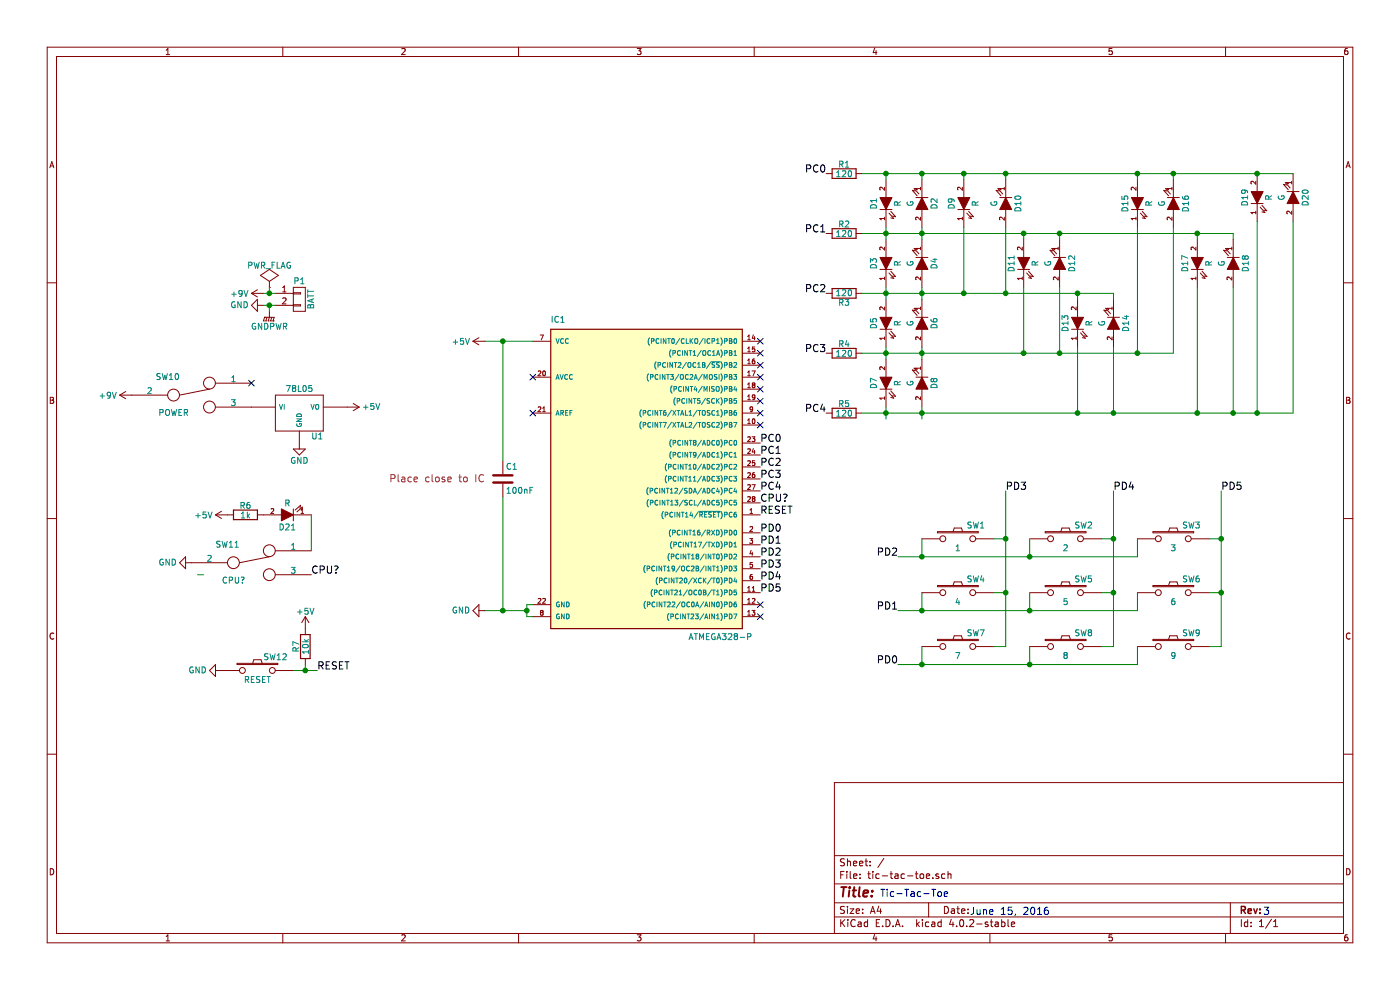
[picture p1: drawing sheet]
EESchema Schematic File Version 2
LIBS:power
LIBS:device
LIBS:transistors
LIBS:conn
LIBS:linear
LIBS:regul
LIBS:74xx
LIBS:cmos4000
LIBS:adc-dac
LIBS:memory
LIBS:xilinx
LIBS:microcontrollers
LIBS:dsp
LIBS:microchip
LIBS:analog_switches
LIBS:motorola
LIBS:texas
LIBS:intel
LIBS:audio
LIBS:interface
LIBS:digital-audio
LIBS:philips
LIBS:display
LIBS:cypress
LIBS:siliconi
LIBS:opto
LIBS:atmel
LIBS:contrib
LIBS:valves
LIBS:tic-tac-toe-cache
EELAYER 25 0
EELAYER END
$Descr A4 11693 8268
encoding utf-8
Sheet 1 1
Title ""
Date ""
Rev ""
Comp ""
Comment1 ""
Comment2 ""
Comment3 ""
Comment4 ""
$EndDescr
$Comp
L LED D11
U 1 1
P 8550 2200
F 0 "D11" H 8550 2300 50  0000 C CNN
F 1 "R" H 8550 2100 50  0000 C CNN
F 2 "LEDs:LED-5MM" H 8550 2200 50  0001 C CNN
F 3 "" H 8550 2200 50  0000 C CNN
	1    8550 2200
	0    -1   -1   0   
$EndComp
$Comp
L LED D12
U 1 1
P 8850 2200
F 0 "D12" H 8850 2300 50  0000 C CNN
F 1 "G" H 8850 2100 50  0000 C CNN
F 2 "LEDs:LED-5MM" H 8850 2200 50  0001 C CNN
F 3 "" H 8850 2200 50  0000 C CNN
	1    8850 2200
	0    1    1    0   
$EndComp
$Comp
L LED D7
U 1 1
P 7400 3200
F 0 "D7" H 7400 3300 50  0000 C CNN
F 1 "R" H 7400 3100 50  0000 C CNN
F 2 "LEDs:LED-5MM" H 7400 3200 50  0001 C CNN
F 3 "" H 7400 3200 50  0000 C CNN
	1    7400 3200
	0    -1   -1   0   
$EndComp
$Comp
L LED D8
U 1 1
P 7700 3200
F 0 "D8" H 7700 3300 50  0000 C CNN
F 1 "G" H 7700 3100 50  0000 C CNN
F 2 "LEDs:LED-5MM" H 7700 3200 50  0001 C CNN
F 3 "" H 7700 3200 50  0000 C CNN
	1    7700 3200
	0    1    1    0   
$EndComp
$Comp
L LED D1
U 1 1
P 7400 1700
F 0 "D1" H 7400 1800 50  0000 C CNN
F 1 "R" H 7400 1600 50  0000 C CNN
F 2 "LEDs:LED-5MM" H 7400 1700 50  0001 C CNN
F 3 "" H 7400 1700 50  0000 C CNN
	1    7400 1700
	0    -1   -1   0   
$EndComp
$Comp
L LED D2
U 1 1
P 7700 1700
F 0 "D2" H 7700 1800 50  0000 C CNN
F 1 "G" H 7700 1600 50  0000 C CNN
F 2 "LEDs:LED-5MM" H 7700 1700 50  0001 C CNN
F 3 "" H 7700 1700 50  0000 C CNN
	1    7700 1700
	0    1    1    0   
$EndComp
$Comp
L LED D13
U 1 1
P 9000 2700
F 0 "D13" H 9000 2800 50  0000 C CNN
F 1 "R" H 9000 2600 50  0000 C CNN
F 2 "LEDs:LED-5MM" H 9000 2700 50  0001 C CNN
F 3 "" H 9000 2700 50  0000 C CNN
	1    9000 2700
	0    -1   -1   0   
$EndComp
$Comp
L LED D14
U 1 1
P 9300 2700
F 0 "D14" H 9300 2800 50  0000 C CNN
F 1 "G" H 9300 2600 50  0000 C CNN
F 2 "LEDs:LED-5MM" H 9300 2700 50  0001 C CNN
F 3 "" H 9300 2700 50  0000 C CNN
	1    9300 2700
	0    1    1    0   
$EndComp
$Comp
L LED D15
U 1 1
P 9500 1700
F 0 "D15" H 9500 1800 50  0000 C CNN
F 1 "R" H 9500 1600 50  0000 C CNN
F 2 "LEDs:LED-5MM" H 9500 1700 50  0001 C CNN
F 3 "" H 9500 1700 50  0000 C CNN
	1    9500 1700
	0    -1   -1   0   
$EndComp
$Comp
L LED D16
U 1 1
P 9800 1700
F 0 "D16" H 9800 1800 50  0000 C CNN
F 1 "G" H 9800 1600 50  0000 C CNN
F 2 "LEDs:LED-5MM" H 9800 1700 50  0001 C CNN
F 3 "" H 9800 1700 50  0000 C CNN
	1    9800 1700
	0    1    1    0   
$EndComp
$Comp
L LED D3
U 1 1
P 7400 2200
F 0 "D3" H 7400 2300 50  0000 C CNN
F 1 "R" H 7400 2100 50  0000 C CNN
F 2 "LEDs:LED-5MM" H 7400 2200 50  0001 C CNN
F 3 "" H 7400 2200 50  0000 C CNN
	1    7400 2200
	0    -1   -1   0   
$EndComp
$Comp
L LED D4
U 1 1
P 7700 2200
F 0 "D4" H 7700 2300 50  0000 C CNN
F 1 "G" H 7700 2100 50  0000 C CNN
F 2 "LEDs:LED-5MM" H 7700 2200 50  0001 C CNN
F 3 "" H 7700 2200 50  0000 C CNN
	1    7700 2200
	0    1    1    0   
$EndComp
$Comp
L LED D17
U 1 1
P 10000 2200
F 0 "D17" H 10000 2300 50  0000 C CNN
F 1 "R" H 10000 2100 50  0000 C CNN
F 2 "LEDs:LED-5MM" H 10000 2200 50  0001 C CNN
F 3 "" H 10000 2200 50  0000 C CNN
	1    10000 2200
	0    -1   -1   0   
$EndComp
$Comp
L LED D18
U 1 1
P 10300 2200
F 0 "D18" H 10300 2300 50  0000 C CNN
F 1 "G" H 10300 2100 50  0000 C CNN
F 2 "LEDs:LED-5MM" H 10300 2200 50  0001 C CNN
F 3 "" H 10300 2200 50  0000 C CNN
	1    10300 2200
	0    1    1    0   
$EndComp
$Comp
L LED D9
U 1 1
P 8050 1700
F 0 "D9" H 8050 1800 50  0000 C CNN
F 1 "R" H 8050 1600 50  0000 C CNN
F 2 "LEDs:LED-5MM" H 8050 1700 50  0001 C CNN
F 3 "" H 8050 1700 50  0000 C CNN
	1    8050 1700
	0    -1   -1   0   
$EndComp
$Comp
L LED D10
U 1 1
P 8400 1700
F 0 "D10" H 8400 1800 50  0000 C CNN
F 1 "G" H 8400 1600 50  0000 C CNN
F 2 "LEDs:LED-5MM" H 8400 1700 50  0001 C CNN
F 3 "" H 8400 1700 50  0000 C CNN
	1    8400 1700
	0    1    1    0   
$EndComp
$Comp
L LED D5
U 1 1
P 7400 2700
F 0 "D5" H 7400 2800 50  0000 C CNN
F 1 "R" H 7400 2600 50  0000 C CNN
F 2 "LEDs:LED-5MM" H 7400 2700 50  0001 C CNN
F 3 "" H 7400 2700 50  0000 C CNN
	1    7400 2700
	0    -1   -1   0   
$EndComp
$Comp
L LED D6
U 1 1
P 7700 2700
F 0 "D6" H 7700 2800 50  0000 C CNN
F 1 "G" H 7700 2600 50  0000 C CNN
F 2 "LEDs:LED-5MM" H 7700 2700 50  0001 C CNN
F 3 "" H 7700 2700 50  0000 C CNN
	1    7700 2700
	0    1    1    0   
$EndComp
$Comp
L SW_PUSH SW1
U 1 1
P 8000 4500
F 0 "SW1" H 8150 4610 50  0000 C CNN
F 1 "1" H 8000 4420 50  0000 C CNN
F 2 "MyFootprints:Tactile_SW" H 8000 4500 50  0001 C CNN
F 3 "" H 8000 4500 50  0000 C CNN
	1    8000 4500
	1    0    0    -1  
$EndComp
$Comp
L SW_PUSH SW2
U 1 1
P 8900 4500
F 0 "SW2" H 9050 4610 50  0000 C CNN
F 1 "2" H 8900 4420 50  0000 C CNN
F 2 "MyFootprints:Tactile_SW" H 8900 4500 50  0001 C CNN
F 3 "" H 8900 4500 50  0000 C CNN
	1    8900 4500
	1    0    0    -1  
$EndComp
$Comp
L SW_PUSH SW3
U 1 1
P 9800 4500
F 0 "SW3" H 9950 4610 50  0000 C CNN
F 1 "3" H 9800 4420 50  0000 C CNN
F 2 "MyFootprints:Tactile_SW" H 9800 4500 50  0001 C CNN
F 3 "" H 9800 4500 50  0000 C CNN
	1    9800 4500
	1    0    0    -1  
$EndComp
$Comp
L SW_PUSH SW4
U 1 1
P 8000 4950
F 0 "SW4" H 8150 5060 50  0000 C CNN
F 1 "4" H 8000 4870 50  0000 C CNN
F 2 "MyFootprints:Tactile_SW" H 8000 4950 50  0001 C CNN
F 3 "" H 8000 4950 50  0000 C CNN
	1    8000 4950
	1    0    0    -1  
$EndComp
$Comp
L SW_PUSH SW5
U 1 1
P 8900 4950
F 0 "SW5" H 9050 5060 50  0000 C CNN
F 1 "5" H 8900 4870 50  0000 C CNN
F 2 "MyFootprints:Tactile_SW" H 8900 4950 50  0001 C CNN
F 3 "" H 8900 4950 50  0000 C CNN
	1    8900 4950
	1    0    0    -1  
$EndComp
$Comp
L SW_PUSH SW6
U 1 1
P 9800 4950
F 0 "SW6" H 9950 5060 50  0000 C CNN
F 1 "6" H 9800 4870 50  0000 C CNN
F 2 "MyFootprints:Tactile_SW" H 9800 4950 50  0001 C CNN
F 3 "" H 9800 4950 50  0000 C CNN
	1    9800 4950
	1    0    0    -1  
$EndComp
$Comp
L SW_PUSH SW7
U 1 1
P 8000 5400
F 0 "SW7" H 8150 5510 50  0000 C CNN
F 1 "7" H 8000 5320 50  0000 C CNN
F 2 "MyFootprints:Tactile_SW" H 8000 5400 50  0001 C CNN
F 3 "" H 8000 5400 50  0000 C CNN
	1    8000 5400
	1    0    0    -1  
$EndComp
$Comp
L SW_PUSH SW8
U 1 1
P 8900 5400
F 0 "SW8" H 9050 5510 50  0000 C CNN
F 1 "8" H 8900 5320 50  0000 C CNN
F 2 "MyFootprints:Tactile_SW" H 8900 5400 50  0001 C CNN
F 3 "" H 8900 5400 50  0000 C CNN
	1    8900 5400
	1    0    0    -1  
$EndComp
$Comp
L SW_PUSH SW9
U 1 1
P 9800 5400
F 0 "SW9" H 9950 5510 50  0000 C CNN
F 1 "9" H 9800 5320 50  0000 C CNN
F 2 "MyFootprints:Tactile_SW" H 9800 5400 50  0001 C CNN
F 3 "" H 9800 5400 50  0000 C CNN
	1    9800 5400
	1    0    0    -1  
$EndComp
$Comp
L SWITCH_INV SW10
U 1 1
P 1600 3300
F 0 "SW10" H 1400 3450 50  0000 C CNN
F 1 "POWER" H 1450 3150 50  0000 C CNN
F 2 "MyFootprints:Smalle_Slide_SW" H 1600 3300 50  0001 C CNN
F 3 "" H 1600 3300 50  0000 C CNN
	1    1600 3300
	1    0    0    -1  
$EndComp
NoConn ~ 2100 3200
$Comp
L C C1
U 1 1
P 4200 4000
F 0 "C1" H 4225 4100 50  0000 L CNN
F 1 "100nF" H 4225 3900 50  0000 L CNN
F 2 "Capacitors_ThroughHole:C_Disc_D3_P2.5" H 4238 3850 50  0001 C CNN
F 3 "" H 4200 4000 50  0000 C CNN
F 4 "Place close to IC" H 3650 4000 60  0000 C CNN "Note"
	1    4200 4000
	1    0    0    -1  
$EndComp
$Comp
L GND #PWR01
U 1 1
P 2500 3700
F 0 "#PWR01" H 2500 3450 50  0001 C CNN
F 1 "GND" H 2500 3550 50  0000 C CNN
F 2 "" H 2500 3700 50  0000 C CNN
F 3 "" H 2500 3700 50  0000 C CNN
	1    2500 3700
	1    0    0    -1  
$EndComp
$Comp
L ATMEGA328-P IC1
U 1 1
P 5350 3950
F 0 "IC1" H 4600 5200 50  0000 L BNN
F 1 "ATMEGA328-P" H 5750 2550 50  0000 L BNN
F 2 "Housings_DIP:DIP-28_W7.62mm_LongPads" H 5350 3950 50  0001 C CIN
F 3 "http://www.atmel.com/images/atmel-8271-8-bit-avr-microcontroller-atmega48a-48pa-88a-88pa-168a-168pa-328-328p_datasheet_complete.pdf" H 5350 3950 50  0001 C CNN
	1    5350 3950
	1    0    0    -1  
$EndComp
$Comp
L SW_PUSH SW12
U 1 1
P 2150 5600
F 0 "SW12" H 2300 5710 50  0000 C CNN
F 1 "RESET" H 2150 5520 50  0000 C CNN
F 2 "MyFootprints:Small_Tactile_SW" H 2150 5600 50  0001 C CNN
F 3 "" H 2150 5600 50  0000 C CNN
	1    2150 5600
	1    0    0    -1  
$EndComp
Text Label 2650 5600 0    60   ~ 0
RESET
$Comp
L GND #PWR02
U 1 1
P 4050 5100
F 0 "#PWR02" H 4050 4850 50  0001 C CNN
F 1 "GND" V 4050 4900 50  0000 C CNN
F 2 "" H 4050 5100 50  0000 C CNN
F 3 "" H 4050 5100 50  0000 C CNN
	1    4050 5100
	0    1    1    0   
$EndComp
$Comp
L R R1
U 1 1
P 7050 1450
F 0 "R1" V 7130 1450 50  0000 C CNN
F 1 "120" V 7050 1450 50  0000 C CNN
F 2 "Resistors_ThroughHole:Resistor_Horizontal_RM10mm" V 6980 1450 50  0001 C CNN
F 3 "" H 7050 1450 50  0000 C CNN
	1    7050 1450
	0    -1   -1   0   
$EndComp
$Comp
L R R2
U 1 1
P 7050 1950
F 0 "R2" V 7130 1950 50  0000 C CNN
F 1 "120" V 7050 1950 50  0000 C CNN
F 2 "Resistors_ThroughHole:Resistor_Horizontal_RM10mm" V 6980 1950 50  0001 C CNN
F 3 "" H 7050 1950 50  0000 C CNN
	1    7050 1950
	0    -1   -1   0   
$EndComp
$Comp
L R R3
U 1 1
P 7050 2450
F 0 "R3" V 7130 2450 50  0000 C CNN
F 1 "120" V 7050 2450 50  0000 C CNN
F 2 "Resistors_ThroughHole:Resistor_Horizontal_RM10mm" V 6980 2450 50  0001 C CNN
F 3 "" H 7050 2450 50  0000 C CNN
	1    7050 2450
	0    1    1    0   
$EndComp
$Comp
L SWITCH_INV SW11
U 1 1
P 2100 4700
F 0 "SW11" H 1900 4850 50  0000 C CNN
F 1 "CPU?" H 1950 4550 50  0000 C CNN
F 2 "MyFootprints:Smalle_Slide_SW" H 2100 4700 50  0001 C CNN
F 3 "" H 2100 4700 50  0000 C CNN
	1    2100 4700
	1    0    0    -1  
$EndComp
$Comp
L GND #PWR03
U 1 1
P 1850 5600
F 0 "#PWR03" H 1850 5350 50  0001 C CNN
F 1 "GND" V 1850 5400 50  0000 C CNN
F 2 "" H 1850 5600 50  0000 C CNN
F 3 "" H 1850 5600 50  0000 C CNN
	1    1850 5600
	0    1    1    0   
$EndComp
$Comp
L GND #PWR04
U 1 1
P 1600 4700
F 0 "#PWR04" H 1600 4450 50  0001 C CNN
F 1 "GND" V 1600 4500 50  0000 C CNN
F 2 "" H 1600 4700 50  0000 C CNN
F 3 "" H 1600 4700 50  0000 C CNN
	1    1600 4700
	0    1    1    0   
$EndComp
$Comp
L R R6
U 1 1
P 2050 4300
F 0 "R6" V 2130 4300 50  0000 C CNN
F 1 "1k" V 2050 4300 50  0000 C CNN
F 2 "Resistors_ThroughHole:Resistor_Horizontal_RM10mm" V 1980 4300 50  0001 C CNN
F 3 "" H 2050 4300 50  0000 C CNN
	1    2050 4300
	0    -1   -1   0   
$EndComp
$Comp
L LED D21
U 1 1
P 2400 4300
F 0 "D21" H 2400 4400 50  0000 C CNN
F 1 "R" H 2400 4200 50  0000 C CNN
F 2 "LEDs:LED-5MM" H 2400 4300 50  0001 C CNN
F 3 "" H 2400 4300 50  0000 C CNN
	1    2400 4300
	-1   0    0    1   
$EndComp
Wire Wire Line
	8600 5550 8600 5400
Wire Wire Line
	7500 5550 9500 5550
Wire Wire Line
	9500 5550 9500 5400
Connection ~ 8600 5550
Wire Wire Line
	9500 5100 9500 4950
Wire Wire Line
	7500 5100 9500 5100
Wire Wire Line
	8600 4950 8600 5100
Connection ~ 8600 5100
Wire Wire Line
	8600 4650 8600 4500
Wire Wire Line
	7500 4650 9500 4650
Wire Wire Line
	9500 4650 9500 4500
Connection ~ 8600 4650
Wire Wire Line
	10200 5400 10100 5400
Wire Wire Line
	10200 4100 10200 5400
Wire Wire Line
	10100 4500 10200 4500
Connection ~ 10200 4500
Wire Wire Line
	10100 4950 10200 4950
Connection ~ 10200 4950
Wire Wire Line
	9300 5400 9200 5400
Wire Wire Line
	9300 4100 9300 5400
Wire Wire Line
	9200 4500 9300 4500
Connection ~ 9300 4500
Wire Wire Line
	9200 4950 9300 4950
Connection ~ 9300 4950
Wire Wire Line
	8400 5400 8300 5400
Wire Wire Line
	8400 4100 8400 5400
Wire Wire Line
	8300 4500 8400 4500
Connection ~ 8400 4500
Wire Wire Line
	8300 4950 8400 4950
Connection ~ 8400 4950
Wire Wire Line
	2600 4300 2600 4600
Text Label 2600 4800 0    60   ~ 0
CPU?
Wire Wire Line
	7700 4500 7700 4650
Connection ~ 7700 4650
Wire Wire Line
	7700 4950 7700 5100
Connection ~ 7700 5100
Wire Wire Line
	7700 5400 7700 5550
Connection ~ 7700 5550
Text Notes 7350 7500 0    60   ~ 0
Tic-Tac-Toe\n
Text Notes 8100 7650 0    60   ~ 0
June 15, 2016
Text Notes 10550 7650 0    60   ~ 0
3
NoConn ~ 4450 3150
NoConn ~ 4450 3450
Text Label 6350 4300 0    60   ~ 0
RESET
$Comp
L +9V #PWR05
U 1 1
P 1100 3300
F 0 "#PWR05" H 1100 3150 50  0001 C CNN
F 1 "+9V" V 1100 3500 50  0000 C CNN
F 2 "" H 1100 3300 50  0000 C CNN
F 3 "" H 1100 3300 50  0000 C CNN
	1    1100 3300
	0    -1   -1   0   
$EndComp
$Comp
L 78L05 U1
U 1 1
P 2500 3450
F 0 "U1" H 2650 3254 50  0000 C CNN
F 1 "78L05" H 2500 3650 50  0000 C CNN
F 2 "MyFootprints:TO-92_Molded_Narrow" H 2500 3450 50  0001 C CNN
F 3 "" H 2500 3450 50  0000 C CNN
	1    2500 3450
	1    0    0    -1  
$EndComp
$Comp
L CONN_01X02 P1
U 1 1
P 2500 2500
F 0 "P1" H 2500 2650 50  0000 C CNN
F 1 "BATT" V 2600 2500 50  0000 C CNN
F 2 "Pin_Headers:Pin_Header_Straight_1x02" H 2500 2500 50  0001 C CNN
F 3 "" H 2500 2500 50  0000 C CNN
	1    2500 2500
	1    0    0    -1  
$EndComp
$Comp
L +9V #PWR06
U 1 1
P 2200 2450
F 0 "#PWR06" H 2200 2300 50  0001 C CNN
F 1 "+9V" V 2200 2650 50  0000 C CNN
F 2 "" H 2200 2450 50  0000 C CNN
F 3 "" H 2200 2450 50  0000 C CNN
	1    2200 2450
	0    -1   -1   0   
$EndComp
$Comp
L GND #PWR07
U 1 1
P 2200 2550
F 0 "#PWR07" H 2200 2300 50  0001 C CNN
F 1 "GND" V 2200 2350 50  0000 C CNN
F 2 "" H 2200 2550 50  0000 C CNN
F 3 "" H 2200 2550 50  0000 C CNN
	1    2200 2550
	0    1    1    0   
$EndComp
Text Label 6900 1450 2    60   ~ 0
PC0
Text Label 6900 1950 2    60   ~ 0
PC1
Text Label 6900 2450 2    60   ~ 0
PC2
Text Label 6350 3700 0    60   ~ 0
PC0
Text Label 6350 3800 0    60   ~ 0
PC1
Text Label 6350 3900 0    60   ~ 0
PC2
Text Label 6350 4000 0    60   ~ 0
PC3
Text Label 6350 4100 0    60   ~ 0
PC4
Text Label 6900 2950 2    60   ~ 0
PC3
Text Label 6900 3450 2    60   ~ 0
PC4
Text Label 6350 4200 0    60   ~ 0
CPU?
Text Label 7500 5550 2    60   ~ 0
PD0
Text Label 7500 5100 2    60   ~ 0
PD1
Text Label 7500 4650 2    60   ~ 0
PD2
Text Label 8400 4100 0    60   ~ 0
PD3
Text Label 9300 4100 0    60   ~ 0
PD4
Text Label 10200 4100 0    60   ~ 0
PD5
Text Label 6350 4450 0    60   ~ 0
PD0
Text Label 6350 4550 0    60   ~ 0
PD1
Text Label 6350 4650 0    60   ~ 0
PD2
Text Label 6350 4750 0    60   ~ 0
PD3
Text Label 6350 4850 0    60   ~ 0
PD4
Text Label 6350 4950 0    60   ~ 0
PD5
NoConn ~ 6350 2950
NoConn ~ 6350 3050
NoConn ~ 6350 3150
NoConn ~ 6350 3250
NoConn ~ 6350 3350
NoConn ~ 6350 3450
NoConn ~ 6350 3550
NoConn ~ 6350 5150
Wire Wire Line
	1650 4800 1700 4800
Wire Wire Line
	2200 2450 2300 2450
Wire Wire Line
	2200 2550 2300 2550
$Comp
L GNDPWR #PWR08
U 1 1
P 2250 2600
F 0 "#PWR08" H 2250 2400 50  0001 C CNN
F 1 "GNDPWR" H 2250 2470 50  0000 C CNN
F 2 "" H 2250 2550 50  0000 C CNN
F 3 "" H 2250 2550 50  0000 C CNN
	1    2250 2600
	1    0    0    -1  
$EndComp
$Comp
L PWR_FLAG #FLG09
U 1 1
P 2250 2400
F 0 "#FLG09" H 2250 2495 50  0001 C CNN
F 1 "PWR_FLAG" H 2250 2580 50  0000 C CNN
F 2 "" H 2250 2400 50  0000 C CNN
F 3 "" H 2250 2400 50  0000 C CNN
	1    2250 2400
	1    0    0    -1  
$EndComp
Wire Wire Line
	2250 2600 2250 2550
Connection ~ 2250 2550
Wire Wire Line
	2250 2400 2250 2450
Connection ~ 2250 2450
Wire Wire Line
	4050 5100 4400 5100
Wire Wire Line
	4400 5050 4400 5150
Wire Wire Line
	4400 5150 4450 5150
Connection ~ 4400 5100
Wire Wire Line
	4450 5050 4400 5050
$Comp
L R R7
U 1 1
P 2550 5400
F 0 "R7" V 2630 5400 50  0000 C CNN
F 1 "10k" V 2550 5400 50  0000 C CNN
F 2 "Resistors_ThroughHole:Resistor_Horizontal_RM10mm" V 2480 5400 50  0001 C CNN
F 3 "" H 2550 5400 50  0000 C CNN
	1    2550 5400
	-1   0    0    1   
$EndComp
NoConn ~ 6350 2850
$Comp
L R R5
U 1 1
P 7050 3450
F 0 "R5" V 7130 3450 50  0000 C CNN
F 1 "120" V 7050 3450 50  0000 C CNN
F 2 "Resistors_ThroughHole:Resistor_Horizontal_RM10mm" V 6980 3450 50  0001 C CNN
F 3 "" H 7050 3450 50  0000 C CNN
	1    7050 3450
	0    -1   -1   0   
$EndComp
$Comp
L R R4
U 1 1
P 7050 2950
F 0 "R4" V 7130 2950 50  0000 C CNN
F 1 "120" V 7050 2950 50  0000 C CNN
F 2 "Resistors_ThroughHole:Resistor_Horizontal_RM10mm" V 6980 2950 50  0001 C CNN
F 3 "" H 7050 2950 50  0000 C CNN
	1    7050 2950
	0    -1   -1   0   
$EndComp
Wire Wire Line
	7200 1450 10800 1450
Wire Wire Line
	8400 1450 8400 1500
Wire Wire Line
	8050 1500 8050 1450
Connection ~ 8050 1450
Wire Wire Line
	7700 1500 7700 1450
Connection ~ 7700 1450
Wire Wire Line
	7400 1500 7400 1450
Connection ~ 7400 1450
Wire Wire Line
	7200 1950 10300 1950
Wire Wire Line
	7700 1900 7700 2000
Connection ~ 7700 1950
Wire Wire Line
	7400 1900 7400 2000
Connection ~ 7400 1950
Wire Wire Line
	7200 2450 9300 2450
Wire Wire Line
	7400 2400 7400 2500
Wire Wire Line
	7700 2400 7700 2500
Connection ~ 7400 2450
Connection ~ 7700 2450
Wire Wire Line
	7400 2900 7400 3000
Wire Wire Line
	7700 2900 7700 3000
Connection ~ 7400 2950
Connection ~ 7700 2950
Wire Wire Line
	7200 3450 10800 3450
Wire Wire Line
	7400 3400 7400 3500
Wire Wire Line
	7700 3400 7700 3500
Connection ~ 7400 3450
Connection ~ 7700 3450
Wire Wire Line
	8050 2450 8050 1900
Wire Wire Line
	8400 2450 8400 1900
Connection ~ 8050 2450
Wire Wire Line
	8550 1950 8550 2000
Wire Wire Line
	8850 1950 8850 2000
Connection ~ 8550 1950
Wire Wire Line
	8550 2950 8550 2400
Wire Wire Line
	8850 2950 8850 2400
Connection ~ 8550 2950
Wire Wire Line
	9000 2450 9000 2500
Connection ~ 8400 2450
Wire Wire Line
	9300 2450 9300 2500
Connection ~ 9000 2450
Wire Wire Line
	9000 3450 9000 2900
Wire Wire Line
	9300 3450 9300 2900
Connection ~ 9000 3450
NoConn ~ 6350 5050
Wire Wire Line
	7200 2950 9800 2950
Wire Wire Line
	9500 1450 9500 1500
Connection ~ 8400 1450
Wire Wire Line
	9800 1450 9800 1500
Connection ~ 9500 1450
Connection ~ 9300 3450
Wire Wire Line
	10000 1950 10000 2000
Connection ~ 8850 1950
Wire Wire Line
	10300 1950 10300 2000
Connection ~ 10000 1950
Wire Wire Line
	10000 3450 10000 2400
Wire Wire Line
	10300 3450 10300 2400
Connection ~ 10000 3450
Wire Wire Line
	9500 2950 9500 1900
Connection ~ 8850 2950
Wire Wire Line
	9800 2950 9800 1900
Connection ~ 9500 2950
Wire Wire Line
	2450 5600 2650 5600
Wire Wire Line
	2550 5550 2550 5600
Connection ~ 2550 5600
$Comp
L LED D19
U 1 1
P 10500 1650
F 0 "D19" H 10500 1750 50  0000 C CNN
F 1 "R" H 10500 1550 50  0000 C CNN
F 2 "LEDs:LED-5MM" H 10500 1650 50  0001 C CNN
F 3 "" H 10500 1650 50  0000 C CNN
	1    10500 1650
	0    -1   -1   0   
$EndComp
$Comp
L LED D20
U 1 1
P 10800 1650
F 0 "D20" H 10800 1750 50  0000 C CNN
F 1 "G" H 10800 1550 50  0000 C CNN
F 2 "LEDs:LED-5MM" H 10800 1650 50  0001 C CNN
F 3 "" H 10800 1650 50  0000 C CNN
	1    10800 1650
	0    1    1    0   
$EndComp
Connection ~ 9800 1450
Connection ~ 10500 1450
Wire Wire Line
	10500 3450 10500 1850
Connection ~ 10300 3450
Wire Wire Line
	10800 3450 10800 1850
Connection ~ 10500 3450
$Comp
L +5V #PWR010
U 1 1
P 2900 3400
F 0 "#PWR010" H 2900 3250 50  0001 C CNN
F 1 "+5V" V 2900 3600 50  0000 C CNN
F 2 "" H 2900 3400 50  0000 C CNN
F 3 "" H 2900 3400 50  0000 C CNN
	1    2900 3400
	0    1    1    0   
$EndComp
$Comp
L +5V #PWR011
U 1 1
P 1900 4300
F 0 "#PWR011" H 1900 4150 50  0001 C CNN
F 1 "+5V" V 1900 4500 50  0000 C CNN
F 2 "" H 1900 4300 50  0000 C CNN
F 3 "" H 1900 4300 50  0000 C CNN
	1    1900 4300
	0    -1   -1   0   
$EndComp
$Comp
L +5V #PWR012
U 1 1
P 2550 5250
F 0 "#PWR012" H 2550 5100 50  0001 C CNN
F 1 "+5V" H 2550 5390 50  0000 C CNN
F 2 "" H 2550 5250 50  0000 C CNN
F 3 "" H 2550 5250 50  0000 C CNN
	1    2550 5250
	1    0    0    -1  
$EndComp
$Comp
L +5V #PWR013
U 1 1
P 4050 2850
F 0 "#PWR013" H 4050 2700 50  0001 C CNN
F 1 "+5V" V 4050 3050 50  0000 C CNN
F 2 "" H 4050 2850 50  0000 C CNN
F 3 "" H 4050 2850 50  0000 C CNN
	1    4050 2850
	0    -1   -1   0   
$EndComp
Wire Wire Line
	4050 2850 4450 2850
Wire Wire Line
	4200 2850 4200 3850
Connection ~ 4200 2850
Wire Wire Line
	4200 4150 4200 5100
Connection ~ 4200 5100
$EndSCHEMATC
